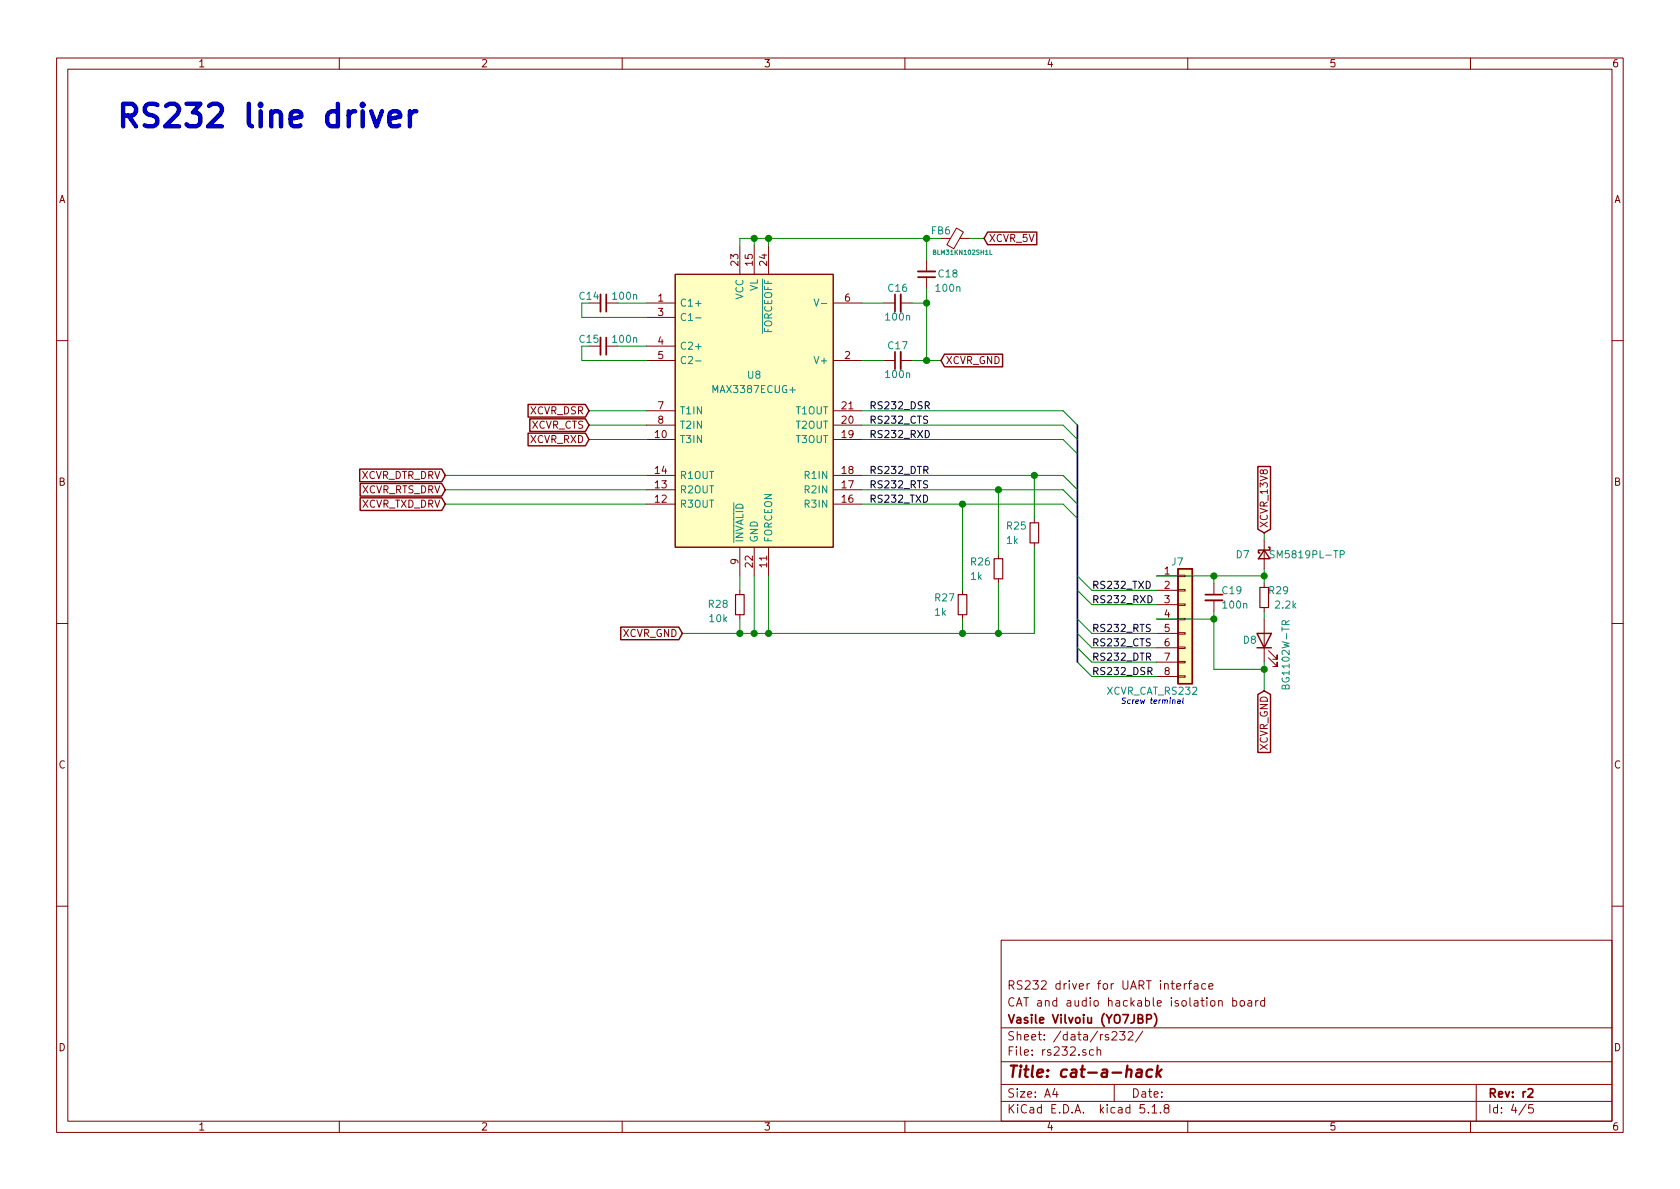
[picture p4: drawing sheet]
EESchema Schematic File Version 4
EELAYER 30 0
EELAYER END
$Descr A4 11693 8268
encoding utf-8
Sheet 4 5
Title "cat-a-hack"
Date ""
Rev "r2"
Comp "Vasile Vilvoiu (YO7JBP)"
Comment1 "CAT and audio hackable isolation board"
Comment2 "RS232 driver for UART interface"
Comment3 ""
Comment4 ""
$EndDescr
$Comp
L Device:C_Small C?
U 1 1
P 6250 2100
AR Path="/6072AC90" Ref="C?"  Part="1" 
AR Path="/5F9E7705/6072AC90" Ref="C?"  Part="1" 
AR Path="/5F9E7705/606D9B1D/6072AC90" Ref="C16"  Part="1" 
F 0 "C16" V 6350 2100 50  0000 C CNN
F 1 "100n" V 6150 2100 50  0000 C CNN
F 2 "Capacitor_SMD:C_1206_3216Metric_Pad1.42x1.75mm_HandSolder" H 6250 2100 50  0001 C CNN
F 3 "~" H 6250 2100 50  0001 C CNN
	1    6250 2100
	0    -1   -1   0   
$EndComp
Text GLabel 6550 2500 2    50   Input ~ 0
XCVR_GND
$Comp
L Device:C_Small C?
U 1 1
P 6250 2500
AR Path="/6072AC97" Ref="C?"  Part="1" 
AR Path="/5F9E7705/6072AC97" Ref="C?"  Part="1" 
AR Path="/5F9E7705/606D9B1D/6072AC97" Ref="C17"  Part="1" 
F 0 "C17" V 6350 2500 50  0000 C CNN
F 1 "100n" V 6150 2500 50  0000 C CNN
F 2 "Capacitor_SMD:C_1206_3216Metric_Pad1.42x1.75mm_HandSolder" H 6250 2500 50  0001 C CNN
F 3 "~" H 6250 2500 50  0001 C CNN
	1    6250 2500
	0    -1   -1   0   
$EndComp
Wire Wire Line
	6450 2100 6350 2100
Wire Wire Line
	6450 2500 6350 2500
$Comp
L custom:MAX3387ECUG+ U?
U 1 1
P 4500 2100
AR Path="/5F9E7705/6072ACA5" Ref="U?"  Part="1" 
AR Path="/5F9E7705/606D9B1D/6072ACA5" Ref="U8"  Part="1" 
F 0 "U8" H 5250 1600 50  0000 C CNN
F 1 "MAX3387ECUG+" H 5250 1500 50  0000 C CNN
F 2 "Package_SO:TSSOP-24_4.4x7.8mm_P0.65mm" H 7900 2100 50  0001 L CNN
F 3 "" H 6300 2700 50  0001 L CNN
F 4 "MAX3387ECUG+, Multichannel Line Transceiver, EIA/TIA-232, RS-232, V.24, V.28 3 3 3 250kbit/s, 3  5.5 V, 24-Pin" H 7850 1750 50  0001 L CNN "Description"
F 5 "1.1" H 6300 2500 50  0001 L CNN "Height"
F 6 "700-MAX3387ECUG" H 7900 2200 50  0001 L CNN "Mouser Part Number"
F 7 "https://www.mouser.co.uk/ProductDetail/Maxim-Integrated/MAX3387ECUG%2b?qs=1THa7WoU59HIOZvt2U3ItQ%3D%3D" H 7850 1450 50  0001 L CNN "Mouser Price/Stock"
F 8 "Maxim Integrated" H 7900 2000 50  0001 L CNN "Manufacturer_Name"
F 9 "MAX3387ECUG+" H 7900 1900 50  0001 L CNN "Manufacturer_Part_Number"
	1    4500 2100
	1    0    0    -1  
$EndComp
Text Notes 800  900  0    157  ~ 31
RS232 line driver
$Comp
L Device:C_Small C?
U 1 1
P 4200 2100
AR Path="/6072ACAC" Ref="C?"  Part="1" 
AR Path="/5F9E7705/6072ACAC" Ref="C?"  Part="1" 
AR Path="/5F9E7705/606D9B1D/6072ACAC" Ref="C14"  Part="1" 
F 0 "C14" V 4150 2000 50  0000 C CNN
F 1 "100n" V 4150 2250 50  0000 C CNN
F 2 "Capacitor_SMD:C_1206_3216Metric_Pad1.42x1.75mm_HandSolder" H 4200 2100 50  0001 C CNN
F 3 "~" H 4200 2100 50  0001 C CNN
	1    4200 2100
	0    1    1    0   
$EndComp
Wire Wire Line
	4500 2100 4300 2100
Wire Wire Line
	4100 2100 4050 2100
Wire Wire Line
	4050 2100 4050 2200
Wire Wire Line
	4050 2200 4500 2200
$Comp
L Device:C_Small C?
U 1 1
P 4200 2400
AR Path="/6072ACB6" Ref="C?"  Part="1" 
AR Path="/5F9E7705/6072ACB6" Ref="C?"  Part="1" 
AR Path="/5F9E7705/606D9B1D/6072ACB6" Ref="C15"  Part="1" 
F 0 "C15" V 4150 2300 50  0000 C CNN
F 1 "100n" V 4150 2550 50  0000 C CNN
F 2 "Capacitor_SMD:C_1206_3216Metric_Pad1.42x1.75mm_HandSolder" H 4200 2400 50  0001 C CNN
F 3 "~" H 4200 2400 50  0001 C CNN
	1    4200 2400
	0    1    1    0   
$EndComp
Wire Wire Line
	4300 2400 4500 2400
Wire Wire Line
	4100 2400 4050 2400
Wire Wire Line
	4050 2400 4050 2500
Wire Wire Line
	4050 2500 4500 2500
Wire Wire Line
	6000 2500 6150 2500
Wire Wire Line
	6150 2100 6000 2100
Wire Wire Line
	6450 2100 6450 2500
Wire Wire Line
	6450 2500 6550 2500
Connection ~ 6450 2500
Wire Wire Line
	5150 4000 5150 4100
Wire Wire Line
	4100 2850 4500 2850
Wire Wire Line
	4100 2950 4500 2950
$Comp
L Connector_Generic:Conn_01x08 J?
U 1 1
P 8250 4300
AR Path="/6072ACCF" Ref="J?"  Part="1" 
AR Path="/5F9E7705/6072ACCF" Ref="J?"  Part="1" 
AR Path="/5F9E7705/606D9B1D/6072ACCF" Ref="J7"  Part="1" 
F 0 "J7" H 8150 4700 50  0000 L CNN
F 1 "XCVR_CAT_RS232" H 7700 3800 50  0000 L CNN
F 2 "custom:TB003-500-P08BE" H 8250 4300 50  0001 C CNN
F 3 "~" H 8250 4300 50  0001 C CNN
	1    8250 4300
	1    0    0    -1  
$EndComp
Text GLabel 8800 4800 3    50   Input ~ 0
XCVR_GND
Text GLabel 8800 3700 1    50   Input ~ 0
XCVR_13V8
Entry Wire Line
	7400 2850 7500 2950
Entry Wire Line
	7400 2950 7500 3050
Entry Wire Line
	7400 3050 7500 3150
Entry Wire Line
	7400 3300 7500 3400
Entry Wire Line
	7400 3400 7500 3500
Entry Wire Line
	7400 3500 7500 3600
Text Label 6050 3500 0    50   ~ 0
RS232_TXD
Text Label 6050 3400 0    50   ~ 0
RS232_RTS
Text Label 6050 3300 0    50   ~ 0
RS232_DTR
Text Label 6050 3050 0    50   ~ 0
RS232_RXD
Text Label 6050 2950 0    50   ~ 0
RS232_CTS
Text Label 6050 2850 0    50   ~ 0
RS232_DSR
Entry Wire Line
	7500 4000 7600 4100
Entry Wire Line
	7500 4100 7600 4200
Entry Wire Line
	7500 4600 7600 4700
Entry Wire Line
	7500 4300 7600 4400
Entry Wire Line
	7500 4400 7600 4500
Entry Wire Line
	7500 4500 7600 4600
Text Label 7600 4100 0    50   ~ 0
RS232_TXD
Text Label 7600 4200 0    50   ~ 0
RS232_RXD
Text Label 7600 4400 0    50   ~ 0
RS232_RTS
Text Label 7600 4500 0    50   ~ 0
RS232_CTS
Text Label 7600 4600 0    50   ~ 0
RS232_DTR
Text Label 7600 4700 0    50   ~ 0
RS232_DSR
Text GLabel 6850 1650 2    50   Input ~ 0
XCVR_5V
$Comp
L Device:C_Small C?
U 1 1
P 6450 1900
AR Path="/6072ACF8" Ref="C?"  Part="1" 
AR Path="/5F9E7705/6072ACF8" Ref="C?"  Part="1" 
AR Path="/5F9E7705/606D9B1D/6072ACF8" Ref="C18"  Part="1" 
F 0 "C18" H 6300 1900 50  0000 C CNN
F 1 "100n" H 6300 2000 50  0000 C CNN
F 2 "Capacitor_SMD:C_1206_3216Metric_Pad1.42x1.75mm_HandSolder" H 6450 1900 50  0001 C CNN
F 3 "~" H 6450 1900 50  0001 C CNN
	1    6450 1900
	-1   0    0    1   
$EndComp
Wire Wire Line
	6450 2000 6450 2100
Connection ~ 6450 2100
Wire Wire Line
	5150 1700 5150 1650
Wire Wire Line
	5150 1650 5250 1650
Wire Wire Line
	6450 1650 6450 1800
Wire Wire Line
	5250 1700 5250 1650
Connection ~ 5250 1650
Wire Wire Line
	5250 1650 5350 1650
Wire Wire Line
	5350 1700 5350 1650
Connection ~ 5350 1650
Wire Wire Line
	5350 1650 6450 1650
Wire Wire Line
	6450 1650 6550 1650
Connection ~ 6450 1650
Wire Wire Line
	8450 4300 8450 4250
Wire Wire Line
	8450 4050 8450 4000
$Comp
L Device:C_Small C?
U 1 1
P 8450 4150
AR Path="/5F9E817D/6072AD0D" Ref="C?"  Part="1" 
AR Path="/5F9E7705/6072AD0D" Ref="C?"  Part="1" 
AR Path="/5F9E7705/606D9B1D/6072AD0D" Ref="C19"  Part="1" 
F 0 "C19" H 8500 4200 50  0000 L CNN
F 1 "100n" H 8500 4100 50  0000 L CNN
F 2 "Capacitor_SMD:C_1206_3216Metric_Pad1.42x1.75mm_HandSolder" H 8450 4150 50  0001 C CNN
F 3 "~" H 8450 4150 50  0001 C CNN
	1    8450 4150
	1    0    0    -1  
$EndComp
Wire Wire Line
	8450 4000 8050 4000
Wire Wire Line
	5350 4000 5350 4400
Wire Wire Line
	5350 4400 5250 4400
Connection ~ 5250 4400
Wire Wire Line
	5250 4400 5250 4000
Wire Wire Line
	5150 4400 5250 4400
Wire Wire Line
	5150 4300 5150 4400
Text GLabel 4750 4400 0    50   Input ~ 0
XCVR_GND
$Comp
L Device:R_Small R?
U 1 1
P 5150 4200
AR Path="/6072AD1D" Ref="R?"  Part="1" 
AR Path="/5F9E7705/6072AD1D" Ref="R?"  Part="1" 
AR Path="/5F9E7705/606D9B1D/6072AD1D" Ref="R28"  Part="1" 
F 0 "R28" H 5300 4200 50  0000 C CNN
F 1 "10k" H 5300 4300 50  0000 C CNN
F 2 "Resistor_SMD:R_1206_3216Metric_Pad1.42x1.75mm_HandSolder" H 5150 4200 50  0001 C CNN
F 3 "~" H 5150 4200 50  0001 C CNN
	1    5150 4200
	-1   0    0    1   
$EndComp
Wire Wire Line
	8450 4300 8050 4300
Text Notes 7800 4900 0    39   Italic 0
Screw terminal
$Comp
L Device:Ferrite_Bead_Small FB?
U 1 1
P 6650 1650
AR Path="/6072AD26" Ref="FB?"  Part="1" 
AR Path="/5F9D7A3C/6072AD26" Ref="FB?"  Part="1" 
AR Path="/5F9E7705/6072AD26" Ref="FB?"  Part="1" 
AR Path="/5F9E7705/606D9B1D/6072AD26" Ref="FB6"  Part="1" 
F 0 "FB6" V 6700 1750 50  0000 C CNN
F 1 "BLM31KN102SH1L" V 6550 1600 31  0000 C CNN
F 2 "Inductor_SMD:L_1206_3216Metric_Pad1.42x1.75mm_HandSolder" V 6580 1650 50  0001 C CNN
F 3 "~" H 6650 1650 50  0001 C CNN
	1    6650 1650
	0    -1   -1   0   
$EndComp
Wire Wire Line
	6750 1650 6850 1650
$Comp
L Device:D_Schottky_Small D?
U 1 1
P 8800 3850
AR Path="/5F9E7705/6072AD2D" Ref="D?"  Part="1" 
AR Path="/5F9E7705/606D9B1D/6072AD2D" Ref="D7"  Part="1" 
F 0 "D7" V 8800 3700 50  0000 C CNN
F 1 "SM5819PL-TP" V 8800 4150 50  0000 C CNN
F 2 "Diode_SMD:D_SOD-123F" V 8800 3850 50  0001 C CNN
F 3 "~" V 8800 3850 50  0001 C CNN
	1    8800 3850
	0    1    1    0   
$EndComp
Connection ~ 8450 4300
Wire Wire Line
	8050 4100 7600 4100
Wire Wire Line
	7600 4200 8050 4200
Wire Wire Line
	7600 4400 8050 4400
Wire Wire Line
	7600 4500 8050 4500
Wire Wire Line
	7600 4600 8050 4600
Wire Wire Line
	7600 4700 8050 4700
Wire Wire Line
	8450 4000 8800 4000
Wire Wire Line
	8800 4000 8800 3950
Wire Wire Line
	8800 3750 8800 3700
$Comp
L Device:R_Small R?
U 1 1
P 8800 4150
AR Path="/6072AD3E" Ref="R?"  Part="1" 
AR Path="/5F9D7A3C/6072AD3E" Ref="R?"  Part="1" 
AR Path="/5F9E7705/6072AD3E" Ref="R?"  Part="1" 
AR Path="/5F9E7705/606D9B1D/6072AD3E" Ref="R29"  Part="1" 
F 0 "R29" H 8900 4200 50  0000 C CNN
F 1 "2.2k" H 8950 4100 50  0000 C CNN
F 2 "Resistor_SMD:R_1206_3216Metric_Pad1.42x1.75mm_HandSolder" H 8800 4150 50  0001 C CNN
F 3 "~" H 8800 4150 50  0001 C CNN
	1    8800 4150
	1    0    0    -1  
$EndComp
$Comp
L Device:LED D?
U 1 1
P 8800 4450
AR Path="/6072AD44" Ref="D?"  Part="1" 
AR Path="/5F9D7A3C/6072AD44" Ref="D?"  Part="1" 
AR Path="/5F9E7705/6072AD44" Ref="D?"  Part="1" 
AR Path="/5F9E7705/606D9B1D/6072AD44" Ref="D8"  Part="1" 
F 0 "D8" V 8800 4550 50  0000 C CNN
F 1 "BG1102W-TR" H 8700 4300 50  0000 C CNN
F 2 "LED_SMD:LED_1206_3216Metric_Pad1.42x1.75mm_HandSolder" H 8800 4450 50  0001 C CNN
F 3 "~" H 8800 4450 50  0001 C CNN
	1    8800 4450
	0    -1   -1   0   
$EndComp
Wire Wire Line
	8800 4050 8800 4000
Connection ~ 8800 4000
Wire Wire Line
	8800 4300 8800 4250
Wire Wire Line
	8450 4650 8800 4650
Wire Wire Line
	8800 4650 8800 4600
Wire Wire Line
	8450 4300 8450 4650
Wire Wire Line
	8800 4800 8800 4650
Connection ~ 8800 4650
Connection ~ 8450 4000
$Comp
L Device:R_Small R25
U 1 1
P 7200 3700
F 0 "R25" H 7000 3750 50  0000 L CNN
F 1 "1k" H 7000 3650 50  0000 L CNN
F 2 "Resistor_SMD:R_1206_3216Metric_Pad1.42x1.75mm_HandSolder" H 7200 3700 50  0001 C CNN
F 3 "~" H 7200 3700 50  0001 C CNN
	1    7200 3700
	1    0    0    -1  
$EndComp
$Comp
L Device:R_Small R26
U 1 1
P 6950 3950
F 0 "R26" H 6750 4000 50  0000 L CNN
F 1 "1k" H 6750 3900 50  0000 L CNN
F 2 "Resistor_SMD:R_1206_3216Metric_Pad1.42x1.75mm_HandSolder" H 6950 3950 50  0001 C CNN
F 3 "~" H 6950 3950 50  0001 C CNN
	1    6950 3950
	1    0    0    -1  
$EndComp
$Comp
L Device:R_Small R27
U 1 1
P 6700 4200
F 0 "R27" H 6500 4250 50  0000 L CNN
F 1 "1k" H 6500 4150 50  0000 L CNN
F 2 "Resistor_SMD:R_1206_3216Metric_Pad1.42x1.75mm_HandSolder" H 6700 4200 50  0001 C CNN
F 3 "~" H 6700 4200 50  0001 C CNN
	1    6700 4200
	1    0    0    -1  
$EndComp
Wire Wire Line
	7200 3600 7200 3300
Wire Wire Line
	6950 3850 6950 3400
Wire Wire Line
	6700 4100 6700 3500
Wire Wire Line
	6700 4300 6700 4400
Wire Wire Line
	6950 4050 6950 4400
Wire Wire Line
	7200 3800 7200 4400
Wire Wire Line
	4500 3050 4100 3050
Text GLabel 3100 3500 0    50   Input ~ 0
XCVR_TXD_DRV
Text GLabel 3100 3400 0    50   Input ~ 0
XCVR_RTS_DRV
Text GLabel 3100 3300 0    50   Input ~ 0
XCVR_DTR_DRV
Wire Wire Line
	5350 4400 6700 4400
Connection ~ 5350 4400
Connection ~ 6700 4400
Wire Wire Line
	6700 4400 6950 4400
Connection ~ 6950 4400
Wire Wire Line
	6950 4400 7200 4400
Wire Wire Line
	6000 2850 7400 2850
Wire Wire Line
	6000 2950 7400 2950
Wire Wire Line
	6000 3050 7400 3050
Wire Wire Line
	6000 3300 7200 3300
Connection ~ 7200 3300
Wire Wire Line
	7200 3300 7400 3300
Wire Wire Line
	6000 3400 6950 3400
Connection ~ 6950 3400
Wire Wire Line
	6950 3400 7400 3400
Wire Wire Line
	6000 3500 6700 3500
Connection ~ 6700 3500
Wire Wire Line
	6700 3500 7400 3500
Text GLabel 4100 2850 0    50   Input ~ 0
XCVR_DSR
Text GLabel 4100 2950 0    50   Input ~ 0
XCVR_CTS
Text GLabel 4100 3050 0    50   Input ~ 0
XCVR_RXD
Wire Wire Line
	3100 3400 4500 3400
Wire Wire Line
	3100 3500 4500 3500
Wire Wire Line
	3100 3300 4500 3300
Wire Wire Line
	4750 4400 5150 4400
Connection ~ 5150 4400
Wire Bus Line
	7500 2950 7500 4600
$EndSCHEMATC
